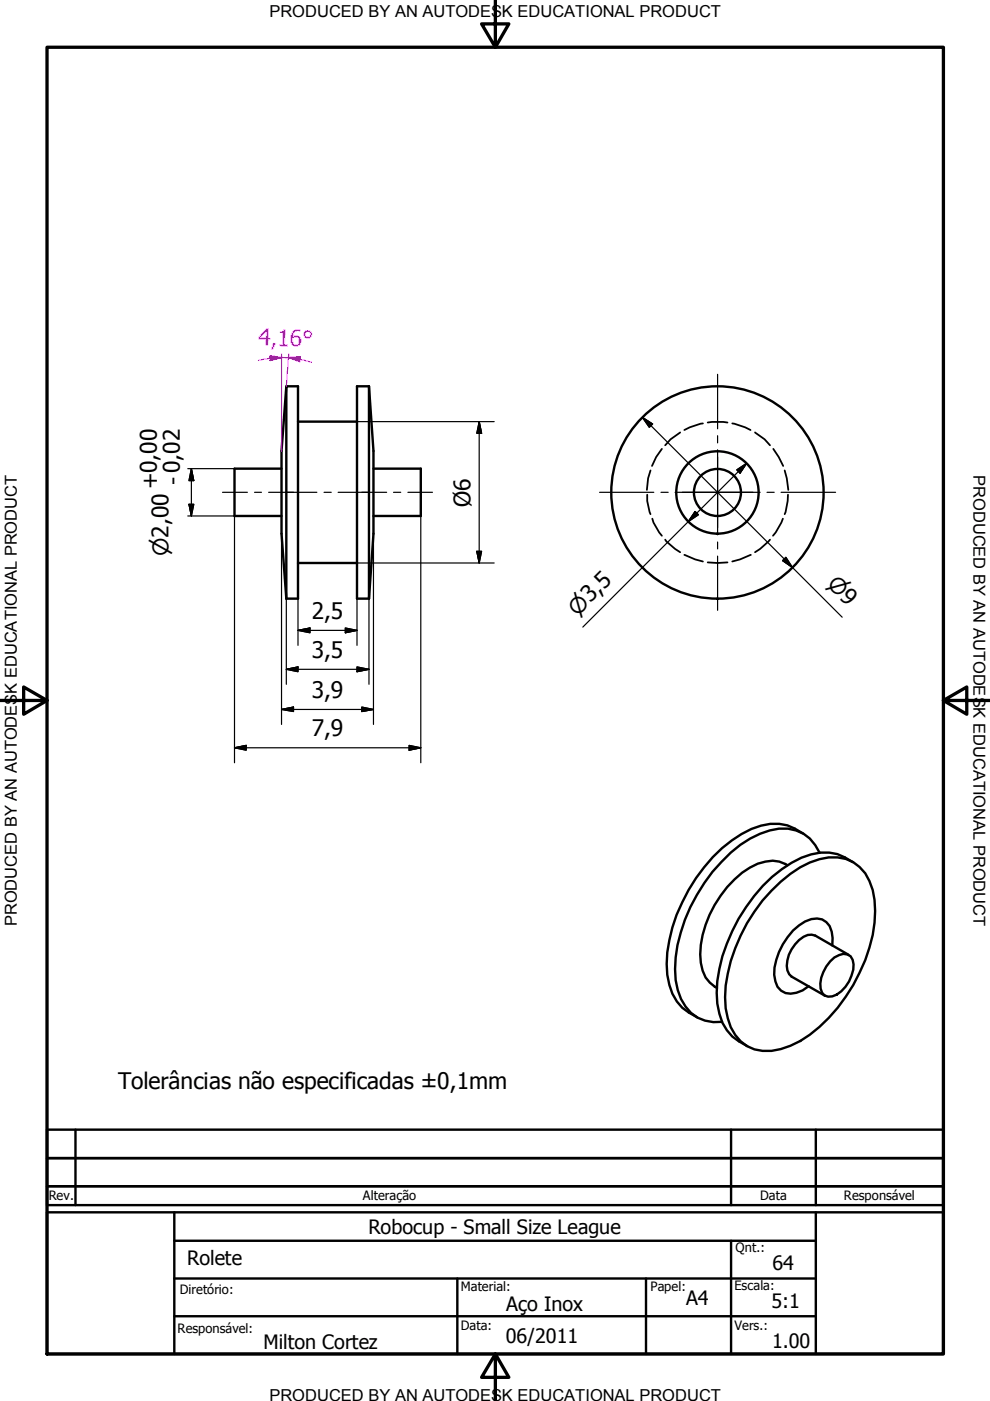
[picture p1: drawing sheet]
<svg xmlns="http://www.w3.org/2000/svg" width="210mm" height="297mm" viewBox="0 0 210 297" stroke-linecap="round" stroke-linejoin="round" font-family="sans-serif">
<!-- layer: Visible (ISO) -->
<g fill="none" stroke="#000" stroke-width=".51">
<path d="M59.7 99.4h-10v10h10M60.7 81.9h2.5v45h-2.5l-1-13.8v-17.5zM60.7 81.9v45M63.2 89.4h12.5M78.2 81.9l1 13.7v17.5l-1 13.8M78.2 81.9v45M78.2 81.9h-2.5v45h2.5M79.2 99.4h10v10h-10M63.2 119.4h12.5M170.2 176.7a10.2 10.2 0 0 0-10.9-.9 31.4 31.4 0 0 0-14.6 15.5 29.6 29.6 0 0 0-3.2 15.4 10.3 10.3 0 0 0 6.3 9M163.6 188.8a23.7 23.7 0 0 1 10.1-6.6 8.4 8.4 0 0 1 10.6 4.6 18.5 18.5 0 0 1 .7 11.4 36.1 36.1 0 0 1-15.3 22.5 13.2 13.2 0 0 1-9.7 1.8 8.6 8.6 0 0 1-5.7-6.6 24.1 24.1 0 0 1 1.6-14.9 35.3 35.3 0 0 1 7.7-12.2zM166.9 183.4a5.8 5.8 0 0 0-4.6-.7 14.6 14.6 0 0 0-8.1 5.4 22.2 22.2 0 0 0-5.6 16 6.5 6.5 0 0 0 3.4 5.4"/>
<path d="M173.8 180.8a8.3 8.3 0 0 0-10.6-4.7 21.4 21.4 0 0 0-10.2 6.6 35 35 0 0 0-9.9 22.8 11.2 11.2 0 0 0 4.8 10.3l1.6 .6 1.8 .3 1.8-.1M180.8 182.8a10.2 10.2 0 0 0-10.9-1 28.4 28.4 0 0 0-11.7 10.5 34.9 34.9 0 0 0-6.2 18.2 14 14 0 0 0 2.1 7.9l1.2 1.4 3.1 2M176 203.8a3.8 3.8 0 0 1 3.6-1.4 2.62 2.62 0 0 1 1.3 3.2 7.3 7.3 0 0 1-4.4 5.7 1.84 1.84 0 0 1-2.5-1.7 7.1 7.1 0 0 1 2-5.8zM176.5 200.5a5.7 5.7 0 0 0-1.3-5 3.9 3.9 0 0 0-4.5-.1 13.7 13.7 0 0 0-6.6 11.3l.3 1.4a3.3 3.3 0 0 0 4.4 2.4l1.4-.5 1.2-.9M179.9 202.4l-7.1-4a3.1 3.1 0 0 0-3.4 .9 7 7 0 0 0-2.5 6.4l.4 .9 .5 .5 7.1 4"/>
<circle cx="152.1" cy="104.4" r="5"/>
<circle cx="152.1" cy="104.4" r="8.7"/>
<circle cx="152.1" cy="104.4" r="22.5"/>
</g>
<!-- layer: Hidden (ISO) -->
<g fill="none" stroke="#000" stroke-width=".38">
<path d="M137.9 99.7l-.5 1.7-.2 2.5M140.3 95.2l-1.2 1.7-.9 1.9M144.2 91.7l-2 1.4-1.2 1.3M149 89.8l-2.8 .8-1.1 .6M150.1 89.6l.8-.1 3.3 .1M155.3 89.8l2.7 .8 1.1 .6M160.1 91.7l2 1.4 1.2 1.3M164 95.2l1.1 1.7 1 1.9M166.4 99.7l.4 1.7 .3 2.5M137.2 104.9v1.3l.7 2.8M138.3 110l.3 .8 1.2 2.1 .5 .7M141 114.4l2.1 2 1.1 .7"/>
<path d="M145.1 117.7l2.3 .9 1.6 .4M150.1 119.2l2 .2 2.1-.2M159.2 117.7l-2.3 .9-1.6 .4M163.3 114.4l-2.1 2-1.1 .7M166 110l-1.5 2.9-.6 .7M167.1 104.9l-.1 1.3-.6 2.8"/>
</g>
<!-- layer: Border (ISO) -->
<path d="M10 10h190v277.1h-190zM105 0v10l-2.9-4.9h5.8l-2.9 4.9M0 148.5h10l-5-2.8v5.7l5-2.9M200 148.5l5 2.9v-5.7l-5 2.8h10M105 287.1l2.9 4.9h-5.8l2.9-4.9v9.9" fill="none" stroke="#000" stroke-width=".7"/>
<!-- layer: Title (ISO) -->
<path d="M10 239.5h190v6h-190h190v10h-190zM16 239.5v16M155 239.5v16M173 239.5v16M10 251.5h190M37 263.1h136M137 271.1v16" fill="none" stroke="#000" stroke-width=".51"/>
<!-- layer: Title (ANSI) -->
<path d="M10 257h190v30.1h-190zM37 257v30.1M173 257v30.1M37 279.1h136M37 271.1h136M97 271.1v16M155 263.1v24" fill="none" stroke="#000" stroke-width=".51"/>
<!-- layer: Dimension (ISO) -->
<g fill="none" stroke="#000" stroke-width=".25">
<path d="M39.8 99.4h9.9M40.6 99.4l.5 2.5h-1zM40.6 99.4v10M75.7 89.4h29.1M101.6 89.4l.5 2.5h-1zM101.6 89.4v30M136.2 88.5l2.2 1.4-.7 .7zM136.2 88.5l42.4 42.4M156.2 99.6l2.1-1.4-1.4 2.1zM158.3 98.2l-34.7 34.8M39.8 109.4h9.9v52.3M40.1 106.9h1l-.5 2.5z"/>
<path d="M59.7 113.1v40.5M75.7 119.4h29.1M79.2 113.1v40.5M89.2 109.4v52.3M101.1 116.9h1l-.5 2.5zM147.4 108.4l.7 .7-2.2 1.5zM166.6 118.2l1.4 2.1-2.1-1.4zM60.7 126.9v18.2M63.2 133.7l2.5-.6v1.1zM63.2 133.7h12.5M63.2 126.9v9.9M73.2 133.1l2.5 .6-2.5 .5z"/>
<path d="M75.7 126.9v9.9M78.2 126.9v18.2M49.7 158.5l2.5-.5v1.1zM49.7 158.5h39.5M59.7 150.4l2.5-.5v1zM59.7 150.4h19.5M60.7 141.9l2.5-.5v1zM60.7 141.9h17.5M75.7 141.4l2.5 .5-2.5 .5zM76.7 149.9l2.5 .5-2.5 .5zM86.7 158l2.5 .5-2.5 .6z"/>
</g>
<g fill="#000" stroke="#000" stroke-width=".25">
<path d="M101.6 89.4l.5 2.5zM101.6 89.4l.5 2.5h-1zM136.2 88.5l2.2 1.4zM136.2 88.5l2.2 1.4-.7 .7zM40.1 106.9l.5 2.5zM40.1 106.9h1l-.5 2.5zM40.6 99.4l.5 2.5zM40.6 99.4l.5 2.5h-1zM101.1 116.9l.5 2.5zM101.1 116.9h1l-.5 2.5zM147.4 108.4l-1.5 2.2zM147.4 108.4l.7 .7-2.2 1.5z"/>
<path d="M158.3 98.2l-1.4 2.1zM156.2 99.6l2.1-1.4-1.4 2.1zM165.9 118.9l2.1 1.4zM166.6 118.2l1.4 2.1-2.1-1.4zM63.2 133.7l2.5-.6zM63.2 133.7l2.5-.6v1.1zM73.2 134.2l2.5-.5zM73.2 133.1l2.5 .6-2.5 .5zM49.7 158.5l2.5-.5zM49.7 158.5l2.5-.5v1.1zM59.7 150.4l2.5-.5zM59.7 150.4l2.5-.5v1z"/>
<path d="M60.7 141.9l2.5-.5zM60.7 141.9l2.5-.5v1zM75.7 142.4l2.5-.5zM75.7 141.4l2.5 .5-2.5 .5zM76.7 150.9l2.5-.5zM76.7 149.9l2.5 .5-2.5 .5zM86.7 159.1l2.5-.6zM86.7 158l2.5 .5-2.5 .6z"/>
</g>
<!-- layer: Centerline (ISO) -->
<path d="M47.2 104.4h5.3M54 104.4h1.4M57 104.4h10.2M68.7 104.4h1.5M71.7 104.4h10.3M83.4 104.4h1.6M86.5 104.4h5.2" fill="none" stroke="#000" stroke-width=".25"/>
<!-- layer: Center Mark (ISO) -->
<path d="M152.1 79.4v11.5M152.1 96.9v15M152.1 92.4v1.5M152.1 95.4v18M127.1 104.4h11.5M140.1 104.4h1.6M143.1 104.4h18.1M144.7 104.4h14.9M152.1 114.9v1.5M152.1 117.9v11.5M162.6 104.4h1.5M165.6 104.4h11.6" fill="none" stroke="#000" stroke-width=".25"/>
<!-- layer: Dimension (ISO) -->
<path d="M57.2 75.4l2.5 .4-2.4 .6zM57.2 76l-2.4 .4M59.7 75.8l-2.5 .1M59.7 75v20.6M59.7 75.8l1.5 .1M61.2 75.8l2.5-.1-.1 1zM61.2 75.8l2.4 .4M61.2 75l-.5 6.9M63.6 76.2l2.4 .6" fill="none" stroke="#f0f" stroke-width=".25"/>
<g fill="#f0f" stroke="#f0f" stroke-width=".25">
<path d="M61.2 75.8l2.5-.1z"/>
<path d="M61.2 75.8l2.5-.1-.1 1z"/>
<path d="M57.3 76.4l2.4-.6z"/>
<path d="M57.2 75.4l2.5 .4-2.4 .6z"/>
</g>
<text font-size="4.8" fill="#f0f" x="54.7" y="73.2" transform="rotate(2 54.7 73.2)">4,16°</text>
<g font-size="4.8">
<text x="33.5" y="103.7" transform="rotate(-90 33.5 103.7)">+0,00</text>
<text x="38.4" y="102.9" transform="rotate(-90 38.4 102.9)">- 0,02</text>
<text x="99.8" y="107.4" transform="rotate(-90 99.8 107.4)">Ø6</text>
<text x="66.1" y="131.2">2,5</text>
<text x="66.1" y="139.5">3,5</text>
<text x="66.1" y="148">3,9</text>
<text x="66.1" y="156.1">7,9</text>
<text x="25" y="230.9">Tolerâncias não especificadas ±0,1mm</text>
</g>
<g font-size="4.6">
<text x="35.8" y="117.9" transform="rotate(-90 35.8 117.9)">⌀2,00</text>
<text x="175.1" y="123.9" transform="rotate(45 175.1 123.9)">⌀9</text>
<text x="122.4" y="130.7" transform="rotate(-45 122.4 130.7)">⌀3,5</text>
</g>
<g font-size="4.2">
<text x="78.1" y="261.5">Robocup - Small Size League</text>
<text x="39.7" y="268.2">Rolete</text>
<text x="163.8" y="269.3">64</text>
<text x="107.3" y="277.9">Aço Inox</text>
<text x="145.5" y="276.7">A4</text>
<text x="163.6" y="277.2">5:1</text>
<text x="55.9" y="286.1">Milton Cortez</text>
<text x="107.3" y="284.7">06/2011</text>
<text x="163.7" y="285.9">1.00</text>
</g>
<g font-size="3.5">
<text x="57.1" y="3.6">PRODUCED BY AN AUTODESK EDUCATIONAL PRODUCT</text>
<text x="206.4" y="100.7" transform="rotate(90 206.4 100.7)">PRODUCED BY AN AUTODESK EDUCATIONAL PRODUCT</text>
<text x="3.6" y="196.4" transform="rotate(-90 3.6 196.4)">PRODUCED BY AN AUTODESK EDUCATIONAL PRODUCT</text>
<text x="57.1" y="297">PRODUCED BY AN AUTODESK EDUCATIONAL PRODUCT</text>
</g>
<g font-size="2.7">
<text x="10.4" y="254.5">Rev.</text>
<text x="77" y="254.5">Alteração</text>
<text x="161.2" y="254.5">Data</text>
<text x="178.9" y="254.4">Responsável</text>
<text x="156" y="265.4">Qnt.:</text>
<text x="38.1" y="274.4">Diretório:</text>
<text x="97.7" y="273.7">Material:</text>
<text x="137.9" y="273.8">Papel:</text>
<text x="155.7" y="273.6">Escala:</text>
<text x="97.7" y="282">Data:</text>
<text x="155.7" y="282">Vers.:</text>
<text x="37.7" y="282.6">Responsável:</text>
</g>
</svg>
